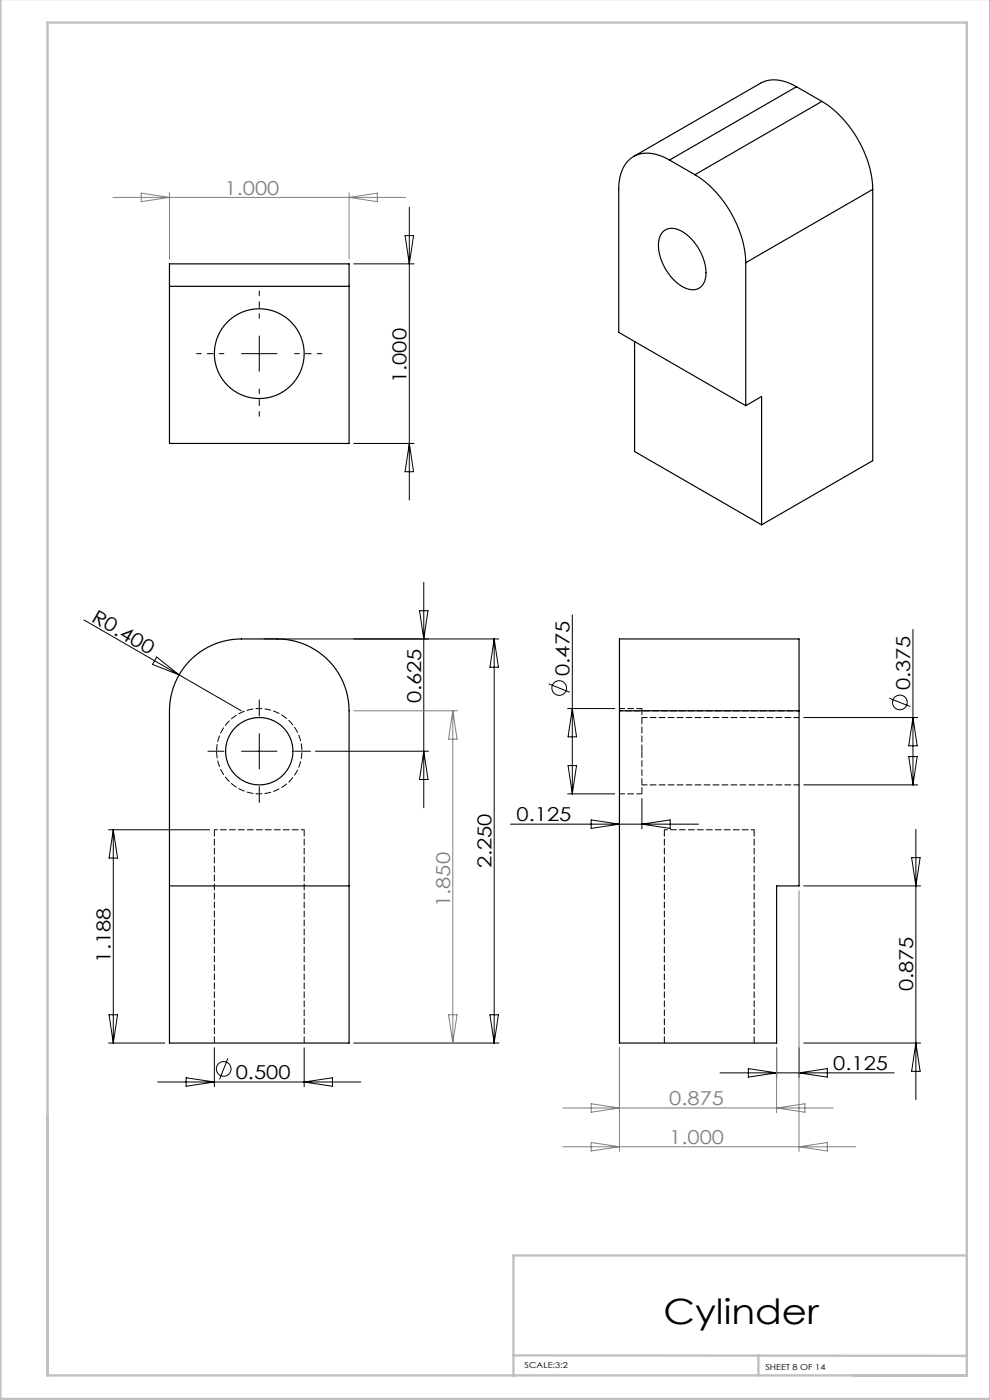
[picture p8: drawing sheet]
<svg xmlns="http://www.w3.org/2000/svg" width="210mm" height="297mm" viewBox="0 0 210 297" stroke-linecap="round" stroke-linejoin="round" font-family="sans-serif">
<g fill="none" stroke="#000" stroke-width=".21">
<path d="M75 56h12.8M85.9 50h1.8l-.9 6zM86.8 44v62.1M51.2 75h7.5M55 71.3v7.5M75 94.1h12.8M86.8 94.1l.9 6h-1.8zM17.8 131.5l33.4 19.3M33.2 139.4l4.8 3.8-5.7-2.2zM56 135.6h49.8M89 129.6h1.8l-.9 6zM89.9 123.6v47.8"/>
<path d="M104.8 135.6v85.7M104.8 135.6l.9 6h-1.8zM121.4 130.5v37.9M193.7 133.5v33M51.2 159.4h7.5M55 155.6v7.5M66.9 159.4h24M89.9 159.4l.9 6h-1.8zM116.4 145.1l4.4 1.8M120.4 150.3h10M121.4 150.3l.9 6h-1.8zM170.5 152.2h24.2"/>
<path d="M188.7 148.1l4.4 1.8M193.7 152.2l.9 6h-1.8zM23 176h21.5M24 176v45.3M24 176l.9 6h-1.8zM108.3 174.8h39.9M120.4 168.4h10M120.5 162.4h1.8l-.9 6zM125.4 173.9l6 .9-6 .9zM136.2 169.4v6.4M136.2 174.8l6-.9v1.8zM170.5 166.5h24.2"/>
<path d="M192.8 160.5h1.8l-.9 6zM194.3 175.9v57.4M170.5 187.9h24.8M193.4 181.9h1.8l-.9 6zM23.1 215.3h1.8l-.9 6zM103.9 215.3h1.8l-.9 6zM23 221.3h11.9M33.5 229.5h43M39.5 228.6l6 .9-6 .9zM45.5 222.3v8.2M48.3 224.5l-1.7 4.5M64.5 222.3v8.2"/>
<path d="M64.5 229.5l6-.9v1.8zM75 221.3h30.8M152.7 227.6h37M158.7 226.7l6 .9-6 .9zM164.7 222.3v6.3M169.5 222.3v6.3M169.5 227.6l6-.9v1.8zM170.5 221.3h24.8M194.3 221.3l.9 6h-1.8z"/>
<circle cx="118.6" cy="146" r="1.56"/>
<circle cx="190.9" cy="149" r="1.56"/>
<circle cx="47.4" cy="226.8" r="1.56"/>
</g>
<path d="M47.5 159.4h-3.4M55 151.9v-3.4M62.5 159.4h3.4M55 166.9v3.4" fill="none" stroke="#000" stroke-width=".21" stroke-dasharray="15.2 1.3 1.3 1.3"/>
<path d="M47.5 75h-5.8M55 67.5v-5.7M62.5 75h5.8M55 82.5v5.8" fill="none" stroke="#000" stroke-width=".21" stroke-dasharray="15.2 1.3 1.3 1.3" stroke-dashoffset="14.3"/>
<path d="M.1 -.1v296.9h210M10.1 4.8h195v287h-195zM10.1 236.6v55.3M205.1 266.3h-96.2v25.6M108.9 287.5l96.2 .1M160.9 287.5v4.3" fill="none" stroke="#c0c0c0" stroke-width=".5"/>
<g fill="none" stroke="#808080" stroke-width=".21">
<path d="M23.9 41.9h62.1M29.9 41l6 .9-6 .9zM35.9 40.9v14.1M74 40.9v14.1M74 41.9l6-.9v1.8zM75 150.8h22M96 150.8v70.5M96 150.8l.9 6h-1.8zM169.5 188.9v55.4M95.1 215.3h1.8l-.9 6zM75 221.3h22M119.4 235.1h57.3"/>
<path d="M125.4 234.2l6 .9-6 .9zM131.4 222.3v22M164.7 222.3v13.8M164.7 235.1l6-.9v1.8zM119.4 243.3h62.1M125.4 242.4l6 .9-6 .9zM169.5 243.3l6-.9v1.8z"/>
</g>
<g fill="none" stroke="#000" stroke-width=".25">
<path d="M169 18.4a7.6 7.6 0 0 0-7.7-.8l-26.9 15.6M169 18.4l-27 15.6M169 18.4l5.3 3.1M142 34a7.4 7.4 0 0 0-7.9-.6 7.7 7.7 0 0 0-2.9 6.8v30.3l27 15.6M142 34l5.4 3.1M147.4 37.1a23.8 23.8 0 0 1 10.8 18.6M174.3 21.5a23.8 23.8 0 0 1 10.8 18.7M174.3 21.5l-26.9 15.6M35.9 56h38.1v38.1h-38.1zM140.7 49.1a3.5 3.5 0 0 1 4.4 .3 10.8 10.8 0 0 1 4.6 9.6 2.88 2.88 0 0 1-4.6 2 10.8 10.8 0 0 1-5.4-9.8l.3-1zM158.2 55.7v30.4M185.1 40.2l-26.9 15.5"/>
<path d="M185.1 40.2v57.5l-23.6 13.6M35.9 60.7h38.1M134.6 72.5v23.3l26.9 15.5M158.2 86.1l3.3-2v27.2M40 140.4a15.2 15.2 0 0 1 11.2-4.8h7.6a15.2 15.2 0 0 1 15.2 15.2v70.5h-38.1v-70.5a15.2 15.2 0 0 1 4.1-10.4zM131.4 150.8v-15.2h38.1v15.2M131.4 150.8v70.5h33.3v-33.4h4.8v-37.1M131.4 150.8h38.1M35.9 187.9h38.1"/>
<circle cx="55" cy="75" r="9.5"/>
<circle cx="55" cy="159.4" r="7.1"/>
</g>
<path d="M131.4 150.8h38.1M64.5 176h-19M160 176h-19.1" fill="none" stroke="#000" stroke-width=".21" stroke-dasharray="1.3 .6" stroke-dashoffset=".6"/>
<path d="M45.9 159.4a9 9 0 0 1 13.4-8 9 9 0 0 1 .7 15.5 9 9 0 0 1-14-6.7l-.1-.8" fill="none" stroke="#000" stroke-width=".21" stroke-dasharray="1.3 .6" stroke-dashoffset="-.2"/>
<path d="M136.2 159.4v-9.1M45.5 176v45.3M136.2 168.4v-9M140.9 176v45.3M64.5 221.3v-45.3M160 221.3v-45.3" fill="none" stroke="#000" stroke-width=".21" stroke-dasharray="1.3 .6" stroke-dashoffset="-.1"/>
<path d="M136.2 150.3h-4.8M169.5 152.2h-33.3M131.4 168.4h4.8M136.2 166.5h33.3" fill="none" stroke="#000" stroke-width=".21" stroke-dasharray="1.3 .6" stroke-dashoffset=".2"/>
<text font-size="7.4" x="140.7" y="280.9">Cylinder</text>
<g font-size="4.1" fill="#808080">
<text x="47.6" y="41.3">1.000</text>
<text x="95.5" y="192.4" transform="rotate(-90 95.5 192.4)">1.850</text>
<text x="142" y="234.5">0.875</text>
<text x="142" y="242.7">1.000</text>
</g>
<g font-size="4.1">
<text x="86.3" y="81.3" transform="rotate(-90 86.3 81.3)">1.000</text>
<text x="19.2" y="131.7" transform="rotate(30 19.2 131.7)">R0.400</text>
<text x="120.8" y="143.4" transform="rotate(-90 120.8 143.4)">0.475</text>
<text x="89.3" y="149.2" transform="rotate(-90 89.3 149.2)">0.625</text>
<text x="193" y="146.4" transform="rotate(-90 193 146.4)">0.375</text>
<text x="109.6" y="174.3">0.125</text>
<text x="104.3" y="184.2" transform="rotate(-90 104.3 184.2)">2.250</text>
<text x="23.5" y="204.2" transform="rotate(-90 23.5 204.2)">1.188</text>
<text x="193.7" y="210.3" transform="rotate(-90 193.7 210.3)">0.875</text>
<text x="176.7" y="227">0.125</text>
<text x="50" y="228.9">0.500</text>
</g>
<g font-size="1.7">
<text x="111.3" y="290.3">SCALE:3:2</text>
<text x="162.4" y="290.6">SHEET 8 OF 14</text>
</g>
</svg>
